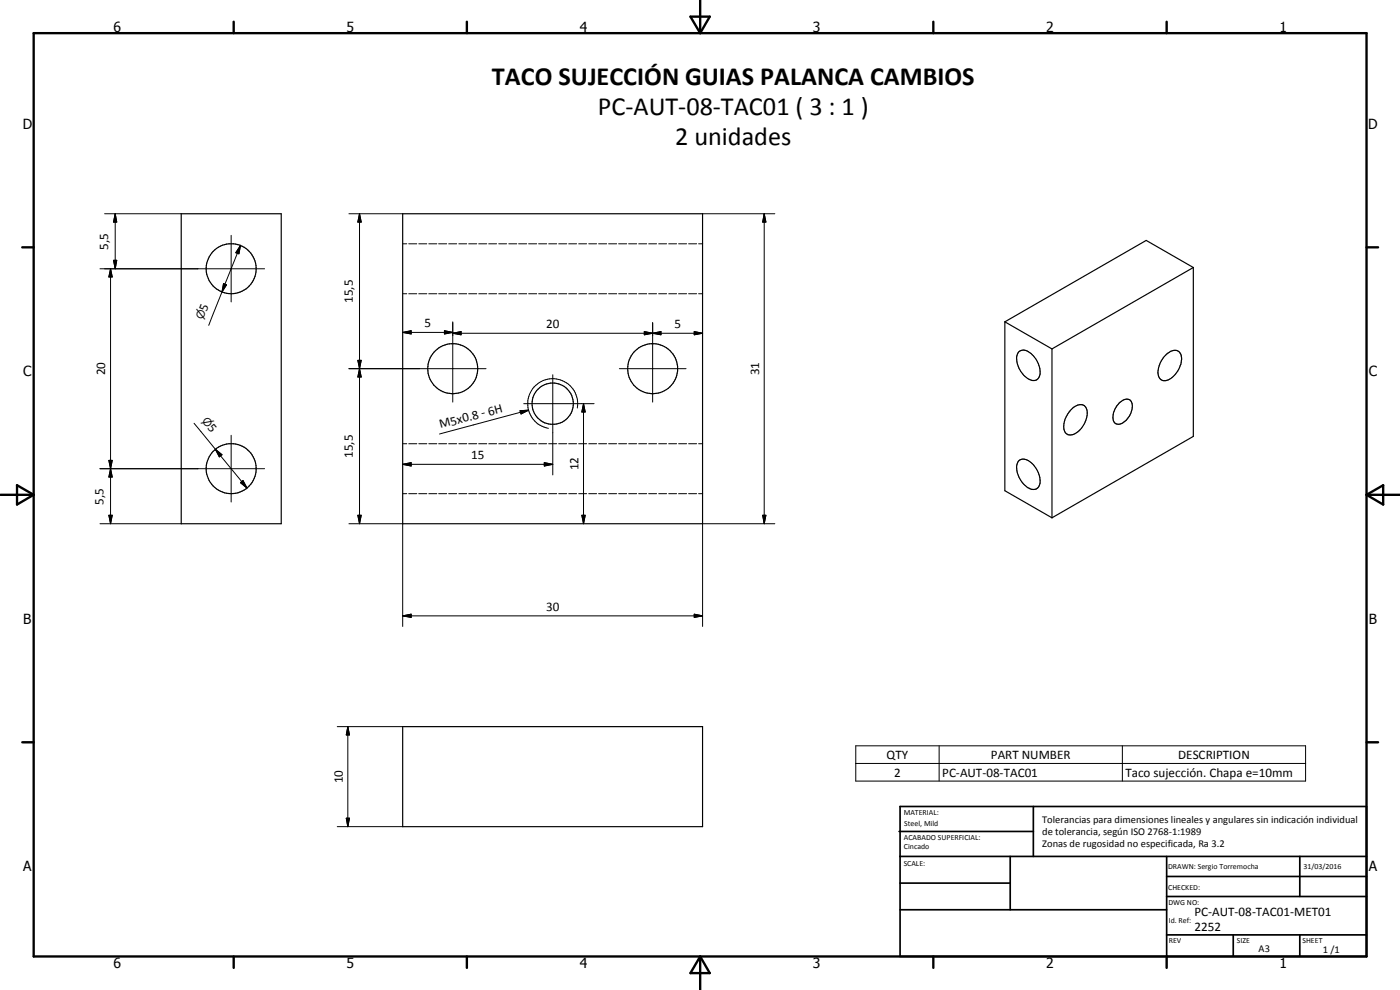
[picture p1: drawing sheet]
<svg xmlns="http://www.w3.org/2000/svg" width="420mm" height="297mm" viewBox="0 0 420 297" stroke-linecap="round" stroke-linejoin="round" font-family="sans-serif">
<g fill="none" stroke="#000" stroke-width=".35">
<path d="M54.4 64.1h30v93h-30zM120.9 64.1h90v93h-90zM301.6 96.6l14.1 8.1M301.6 96.6v50.6l14.1 8.2M358.1 80.3l-42.4 24.4M358.1 80.3l-14.1-8.2-42.4 24.5M358.1 80.3v50.6l-42.4 24.5M305.7 105.7a2.2 2.2 0 0 1 2.9-.2 6.8 6.8 0 0 1 3.3 7.6 2.13 2.13 0 0 1-3.5 .5 7.2 7.2 0 0 1-3.1-7.3zM315.7 104.7v50.7M349.5 106.9a3.8 3.8 0 0 1 4-1.6 3.6 3.6 0 0 1 .6 4.5 6 6 0 0 1-5 4.4 2.87 2.87 0 0 1-1.4-3.9l.6-1.5zM305.7 138.3a2.59 2.59 0 0 1 3.7 .5 6.9 6.9 0 0 1 2.5 7 2.33 2.33 0 0 1-3.9 .2 7.3 7.3 0 0 1-2.8-6.7zM321.5 122.9a3.3 3.3 0 0 1 3.9-1.2 4.5 4.5 0 0 1 0 5.4 5.1 5.1 0 0 1-4.9 3.3 2.89 2.89 0 0 1-1.2-3.4 8.9 8.9 0 0 1 2.2-4.1z"/>
<path d="M335.9 120.9a2.52 2.52 0 0 1 3.4-.7 5 5 0 0 1-1.3 5.9 2.38 2.38 0 0 1-3.5 .7 5 5 0 0 1 1.4-5.9zM120.9 218h90v30h-90z"/>
<circle cx="69.4" cy="80.6" r="7.5"/>
<circle cx="135.9" cy="110.6" r="7.5"/>
<circle cx="195.9" cy="110.6" r="7.5"/>
<circle cx="165.9" cy="121.1" r="6.2"/>
<circle cx="69.4" cy="140.6" r="7.5"/>
</g>
<g fill="none" stroke="#000" stroke-width=".3">
<path d="M31.4 64.1h23M34.1 78.1h.9l-.4 2.5zM34.6 64.1l.4 2.5h-.9zM34.6 64.1v16.5M69.4 70.6v20M72.2 73.7l-.5 2.5-.9-.4zM72.2 73.7l-5.6 13.9M104.7 64.1h16.2M107.9 64.1l.5 2.5h-1zM107.9 64.1v93M120.9 73.2h1.2M122.7 73.2h2.4"/>
<path d="M125.7 73.2h2.4M128.7 73.2h2.4M131.6 73.2h2.5M134.7 73.2h2.4M137.7 73.2h2.4M140.7 73.2h2.4M143.7 73.2h2.4M146.7 73.2h2.3M149.7 73.2h2.3M152.7 73.2h2.4M155.6 73.2h2.5M158.7 73.2h2.4"/>
<path d="M161.7 73.2h2.4M164.7 73.2h2.4M167.7 73.2h2.4M170.7 73.2h2.3M173.7 73.2h2.4M176.7 73.2h2.4M179.7 73.2h2.4M182.7 73.2h2.4M185.7 73.2h2.4M188.7 73.2h2.4M191.7 73.2h2.4M194.7 73.2h2.4"/>
<path d="M197.7 73.2h2.4M200.7 73.2h2.4M203.7 73.2h2.4M206.7 73.2h2.4M209.7 73.2h1.2M210.9 64.1h21.6M229.4 64.1l.5 2.5h-1zM229.4 64.1v93M30 80.6h49.4M33.2 80.6l.5 2.5h-1zM33.2 80.6v76.5M66.6 87.6l-4 10"/>
<path d="M67.1 85.1l.9 .4-1.4 2.1zM120.9 99.7l2.5-.5v1zM120.9 88.1h1.2M120.9 99.7h15M122.7 88.1h2.4M125.7 88.1h2.4M128.7 88.1h2.4M131.6 88.1h2.5M133.4 99.2l2.5 .5-2.5 .5zM134.7 88.1h2.4M135.9 100l2.5-.5v1zM135.9 96.6v24"/>
<path d="M135.9 100h75M137.7 88.1h2.4M140.7 88.1h2.4M143.7 88.1h2.4M146.7 88.1h2.3M149.7 88.1h2.3M152.7 88.1h2.4M155.6 88.1h2.5M158.7 88.1h2.4M161.7 88.1h2.4M164.7 88.1h2.4M167.7 88.1h2.4"/>
<path d="M170.7 88.1h2.3M173.7 88.1h2.4M176.7 88.1h2.4M179.7 88.1h2.4M182.7 88.1h2.4M185.7 88.1h2.4M188.7 88.1h2.4M191.7 88.1h2.4M193.4 99.5l2.5 .5-2.5 .5zM194.7 88.1h2.4M195.9 100l2.5-.5v1zM195.9 96.8v23.8"/>
<path d="M197.7 88.1h2.4M200.7 88.1h2.4M203.7 88.1h2.4M206.7 88.1h2.4M208.4 99.5l2.5 .5-2.5 .5zM209.7 88.1h1.2M104.7 110.6h41.2M107.4 108.1h1l-.5 2.5zM107.4 108.1l1 5h-1l1-5zM107.9 110.6l.5 2.5h-1zM165.9 112.4v30.1M185.9 110.6h20"/>
<path d="M32.7 138.1h1l-.5 2.5zM32.7 138.1l1 5h-1l1-5zM58.2 127l6.4 7.8M64.6 134.8l2 1.6-.8 .7zM64.6 134.8l9.5 11.6M69.4 130.6v20M120.9 139.3l2.5-.5v1zM120.9 133.1h1.2M120.9 139.3h45M122.7 133.1h2.4M125.7 133.1h2.4M128.7 133.1h2.4"/>
<path d="M131.6 133.1h2.5M134.7 133.1h2.4M137.7 133.1h2.4M140.7 133.1h2.4M143.7 133.1h2.4M146.7 133.1h2.3M149.7 133.1h2.3M152.7 133.1h2.4M155.6 133.1h2.5M156.1 123.2l2.6-.1-2.3 1.1zM157.2 121.1h21.1M158.7 133.1h2.4"/>
<path d="M158.7 123.1l-26.8 7.1M161.7 133.1h2.4M163.4 138.8l2.5 .5-2.5 .5zM164.7 133.1h2.4M167.7 133.1h2.4M170.7 133.1h2.3M173.3 122.4a7.5 7.5 0 0 0-6.1-8.7 7.5 7.5 0 0 0-8.7 6.1 7.5 7.5 0 0 0 6.1 8.7M173.7 133.1h2.4M175.1 121.1l.5 2.5h-1zM175.1 121.1v36M176.7 133.1h2.4M179.7 133.1h2.4"/>
<path d="M182.7 133.1h2.4M185.7 133.1h2.4M188.7 133.1h2.4M191.7 133.1h2.4M194.7 133.1h2.4M197.7 133.1h2.4M200.7 133.1h2.4M203.7 133.1h2.4M206.7 133.1h2.4M209.7 133.1h1.2M30 140.6h49.4M30 157.1h24.4"/>
<path d="M32.7 154.6h1l-.5 2.5zM33.2 140.6l.5 2.5h-1zM72.2 144.8l.7-.6 1.2 2.2zM104.7 157.1h16.2v30.9M107.4 154.6h1l-.5 2.5zM120.9 148.1h1.2M122.7 148.1h2.4M125.7 148.1h2.4M128.7 148.1h2.4M131.6 148.1h2.5M134.7 148.1h2.4M137.7 148.1h2.4"/>
<path d="M140.7 148.1h2.4M143.7 148.1h2.4M146.7 148.1h2.3M149.7 148.1h2.3M152.7 148.1h2.4M155.6 148.1h2.5M158.7 148.1h2.4M161.7 148.1h2.4M164.7 148.1h2.4M167.7 148.1h2.4M170.7 148.1h2.3M173.7 148.1h2.4"/>
<path d="M174.6 154.6h1l-.5 2.5zM176.7 148.1h2.4M179.7 148.1h2.4M182.7 148.1h2.4M185.7 148.1h2.4M188.7 148.1h2.4M191.7 148.1h2.4M194.7 148.1h2.4M197.7 148.1h2.4M200.7 148.1h2.4M203.7 148.1h2.4M206.7 148.1h2.4"/>
<path d="M209.7 148.1h1.2M228.9 154.6h1l-.5 2.5zM232.5 157.1h-21.6v30.9M120.9 184.8l2.5-.5v1zM120.9 184.8h90M208.4 184.3l2.5 .5-2.5 .5zM101.2 218h19.7M104.4 218l.5 2.5h-1zM104.4 218v30M256.8 223.8h135v10.6h-135zM256.8 229.1h135M281.8 223.8v10.6"/>
<path d="M336.8 223.8v10.6M101.2 248h19.7M103.9 245.5h1l-.5 2.5z"/>
</g>
<g fill="none" stroke="#000" stroke-width=".71">
<path d="M10.1 9.9h400v277.1h-400zM70.1 6.5v3.4M140.1 6.5v3.4M207.2 5h5.8l-2.9 4.9zM210.1 0v9.9M280.1 6.5v3.4M350.1 6.5v3.4M6.7 74.2h3.4M410.1 74.2h3.5M.1 148.5h10M5.1 145.6l5 2.9-5 2.9zM410.1 148.5h10"/>
<path d="M410.1 148.5l5-2.9v5.8zM6.7 222.7h3.4M410.1 222.7h3.5M70.1 287v3.4M140.1 287v3.4M210.1 287v10M210.1 287l2.9 5h-5.8zM280.1 287v3.4M350.1 287v3.4"/>
</g>
<g fill="none" stroke="#000" stroke-width=".51">
<path d="M269.8 249.5h40.3M270.1 242h140v45h-140zM270.1 257h140M303.2 257v16M310.1 242v15M350.1 257v30M390.1 257v12M270.1 265h33.1M270.1 273h80M350.1 269h60M350.1 263h60M350.1 280.5h60"/>
<path d="M370.1 280.5v6.5M390.1 280.5v6.5"/>
</g>
<g fill="#000">
<path d="M34.1 78.1h.9l-.4 2.5zM34.6 64.1l.4 2.5h-.9zM72.2 73.7l-.5 2.5-.9-.4zM107.9 64.1l.5 2.5h-1zM229.4 64.1l.5 2.5h-1zM33.2 80.6l.5 2.5h-1zM67.1 85.1l.9 .4-1.4 2.1zM120.9 99.7l2.5-.5v1zM135.9 100l2.5-.5v1zM195.9 100l2.5-.5v1zM107.4 108.1h1l-.5 2.5zM107.9 110.6l.5 2.5h-1z"/>
<path d="M133.4 99.2l2.5 .5-2.5 .5zM193.4 99.5l2.5 .5-2.5 .5zM208.4 99.5l2.5 .5-2.5 .5zM32.7 138.1h1l-.5 2.5zM64.6 134.8l2 1.6-.8 .7zM120.9 139.3l2.5-.5v1zM156.1 123.2l2.6-.1-2.3 1.1zM163.4 138.8l2.5 .5-2.5 .5zM175.1 121.1l.5 2.5h-1zM32.7 154.6h1l-.5 2.5zM33.2 140.6l.5 2.5h-1zM72.2 144.8l.7-.6 1.2 2.2z"/>
<path d="M107.4 154.6h1l-.5 2.5zM174.6 154.6h1l-.5 2.5zM228.9 154.6h1l-.5 2.5zM120.9 184.8l2.5-.5v1zM208.4 184.3l2.5 .5-2.5 .5zM104.4 218l.5 2.5h-1zM103.9 245.5h1l-.5 2.5z"/>
</g>
<g font-size="7.9">
<text x="147.6" y="25.5">TACO SUJECCIÓN GUIAS PALANCA CAMBIOS</text>
<text x="179.4" y="34.5">PC-AUT-08-TAC01 ( 3 : 1 )</text>
<text x="202.6" y="43.5">2 unidades</text>
</g>
<g font-size="4.2">
<text x="34" y="9.6">6</text>
<text x="104" y="9.6">5</text>
<text x="174" y="9.6">4</text>
<text x="244" y="9.6">3</text>
<text x="314" y="9.6">2</text>
<text x="384" y="9.6">1</text>
<text x="6.8" y="38.7">D</text>
<text x="410.6" y="38.7">D</text>
<text x="7" y="112.9">C</text>
<text x="410.8" y="112.9">C</text>
<text x="7" y="187.1">B</text>
<text x="410.8" y="187.1">B</text>
<text x="7" y="261.4">A</text>
<text x="410.8" y="261.4">A</text>
<text x="34" y="290.4">6</text>
<text x="104" y="290.4">5</text>
<text x="174" y="290.4">4</text>
<text x="244" y="290.4">3</text>
<text x="314" y="290.4">2</text>
<text x="384" y="290.4">1</text>
</g>
<g font-size="3.9">
<text x="32.5" y="74.9" transform="rotate(-90 32.5 74.9)">5,5</text>
<text x="62" y="93.6" transform="rotate(-68 62 93.6)">5</text>
<text x="105.9" y="90.9" transform="rotate(-90 105.9 90.9)">15,5</text>
<text x="127.4" y="98.2">5</text>
<text x="163.9" y="98.5">20</text>
<text x="202.4" y="98.5">5</text>
<text x="31.6" y="112.6" transform="rotate(-90 31.6 112.6)">20</text>
<text x="227.8" y="112.6" transform="rotate(-90 227.8 112.6)">31</text>
<text x="62.2" y="128.4" transform="rotate(51 62.2 128.4)">5</text>
<text x="132.2" y="128.6" transform="rotate(-15 132.2 128.6)">M5x0.8 - 6H</text>
<text x="105.9" y="137.4" transform="rotate(-90 105.9 137.4)">15,5</text>
<text x="141.4" y="137.8">15</text>
<text x="173.6" y="141.1" transform="rotate(-90 173.6 141.1)">12</text>
<text x="31.1" y="151.4" transform="rotate(-90 31.1 151.4)">5,5</text>
<text x="163.9" y="183.2">30</text>
<text x="266.1" y="227.7">QTY</text>
<text x="297.4" y="227.7">PART NUMBER</text>
<text x="353.6" y="227.7">DESCRIPTION</text>
<text x="268.3" y="233">2</text>
<text x="282.7" y="233">PC-AUT-08-TAC01</text>
<text x="337.8" y="233.1">Taco sujección. Chapa e=10mm</text>
<text x="102.9" y="235" transform="rotate(-90 102.9 235)">10</text>
<text x="358.5" y="275">PC-AUT-08-TAC01-MET01</text>
<text x="358.5" y="279.4">2252</text>
</g>
<g font-size="3.3">
<text x="60.9" y="96.1" transform="rotate(-68 60.9 96.1)">n</text>
<text x="60.4" y="126.3" transform="rotate(51 60.4 126.3)">n</text>
</g>
<g font-size="3.1">
<text x="312.7" y="246.8">Tolerancias para dimensiones lineales y angulares sin indicación individual</text>
<text x="312.7" y="250.4">de tolerancia, según ISO 2768-1:1989</text>
<text x="312.7" y="254">Zonas de rugosidad no especificada, Ra 3.2</text>
<text x="377.7" y="285.6">A3</text>
<text x="397" y="285.9">1 /1</text>
</g>
<g font-size="2.4">
<text x="271.2" y="244.4">MATERIAL:</text>
<text x="271.3" y="252">ACABADO SUPERFICIAL:</text>
<text x="271.4" y="247.9">Steel, Mild</text>
<text x="271.3" y="254.6">Cincado</text>
<text x="271.2" y="259.7">SCALE:</text>
<text x="350.6" y="260.8">DRAWN: Sergio Torremocha</text>
<text x="391.2" y="260.6">31/03/2016</text>
<text x="350.6" y="267">CHECKED:</text>
<text x="350.6" y="271.4">DWG NO:</text>
<text x="350.8" y="276.9">Id. Ref:</text>
<text x="350.8" y="282.8">REV</text>
<text x="371.2" y="282.9">SIZE</text>
<text x="390.9" y="282.9">SHEET</text>
</g>
</svg>
